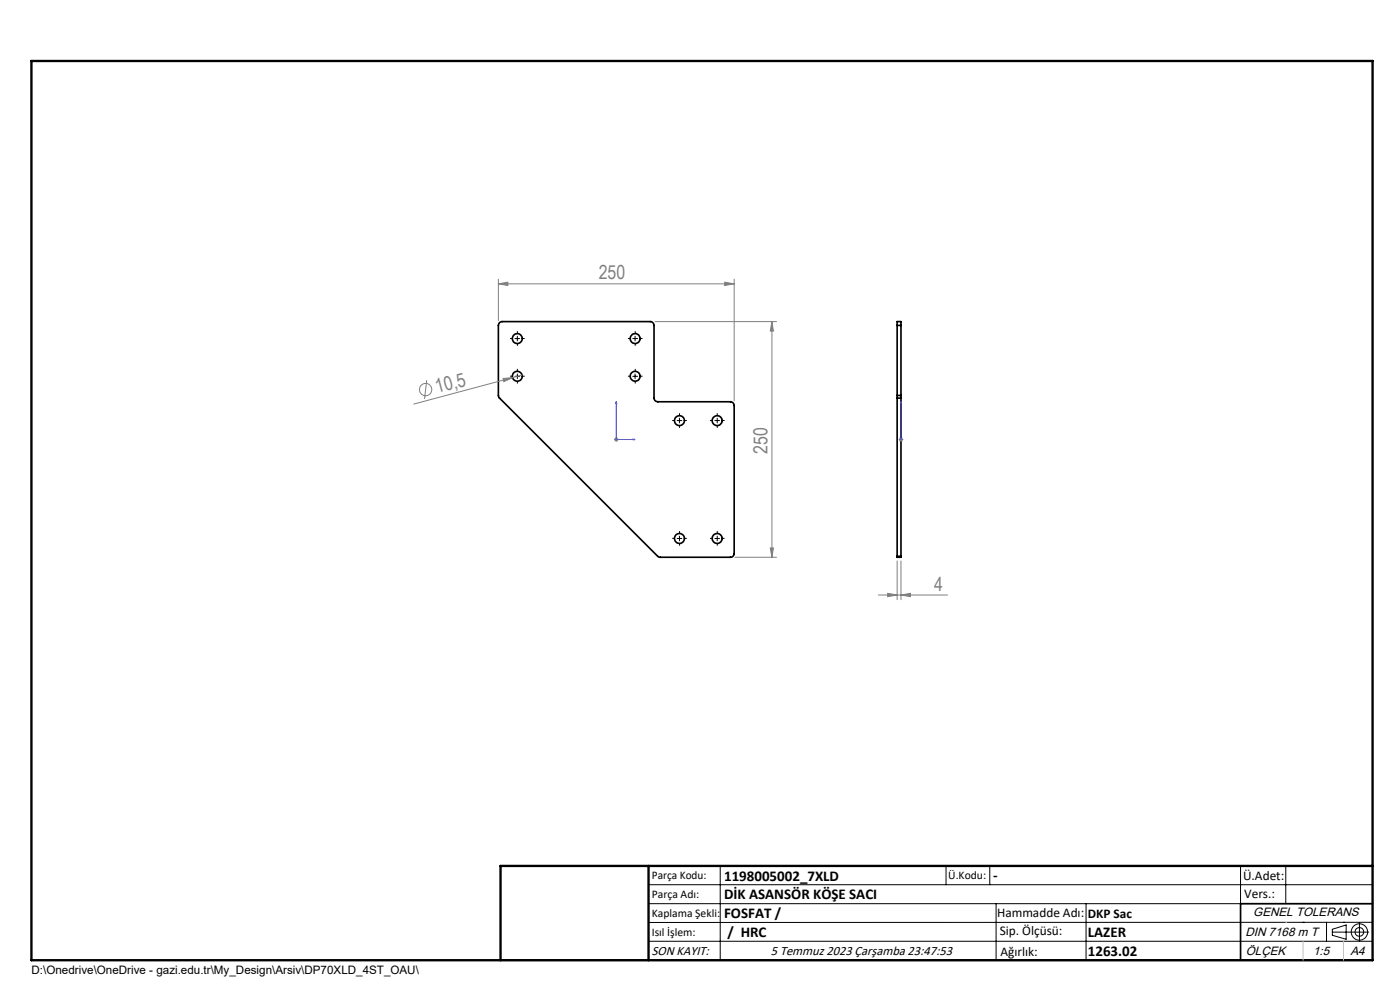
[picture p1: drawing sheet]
<svg xmlns="http://www.w3.org/2000/svg" width="297mm" height="210mm" viewBox="0 0 297 210" stroke-linecap="round" stroke-linejoin="round" font-family="sans-serif">
<g fill="none" stroke="#000" stroke-width=".35">
<path d="M106 68.5l.4-.3h31.5a.85 .85 0 0 1 .8 .8v15.4a.78 .78 0 0 0 .9 .8h15.3a.85 .85 0 0 1 .9 .8v31.4a.78 .78 0 0 1-.9 .8l-15.2-.1-33.8-33.8-.2-.4v-14.9zM190.3 69v-.8h.8v.8M190.3 69v14.9M190.3 69h.8M191.1 69v14.9M190.3 83.9v.5M190.3 83.9h.8M190.3 84.4v33.6M190.3 84.4h.8M191.1 83.9v.5M191.1 84.4v33.6M190.3 118v.2h.8v-.2"/>
<path d="M190.3 118h.8M291.2 191.7h-28v12M106.2 203.7h185"/>
<circle cx="109.7" cy="71.8" r="1.06"/>
<circle cx="109.8" cy="79.8" r="1.05"/>
<circle cx="134.7" cy="71.8" r="1.06"/>
<circle cx="134.7" cy="79.8" r="1.04"/>
<circle cx="144.2" cy="89.2" r="1.05"/>
<circle cx="152.1" cy="89.2" r="1.04"/>
<circle cx="144.1" cy="114.2" r="1.06"/>
<circle cx="152.1" cy="114.2" r="1.05"/>
</g>
<g fill="none" stroke="#808080" stroke-width=".21">
<path d="M105.7 59.2v8.8M153.7 59.9l2.1 .3-2.1 .4zM155.8 59.2v25.8M105.7 60.2l2-.3v.7zM105.7 60.2h50.1M110.8 79.5l-2.1 .6M139 68.2h25.7M163.8 68.2v50M163.8 68.2l.3 2h-.7zM90.5 80.6l-.4 4M106.7 80.3l2-.2-1.8 .9zM108.7 80.1l-20.9 5.6"/>
<path d="M130.2 93.2h1M130.4 92.9l.7 .7M130.7 92.7v1M131.1 92.9l-.7 .7M190.6 93.2h1M190.8 92.9l.7 .7M191.1 92.7v1M191.5 92.9l-.7 .7M155.9 118.2h8.8M163.4 116.2h.7l-.3 2zM190.3 119v8.2M191.1 119v8.2"/>
<path d="M186.3 126.2h14.7M188.3 125.9l2 .3-2 .4zM191.1 126.2l2-.3v.7z"/>
<circle cx="90.3" cy="82.6" r="1.31"/>
</g>
<g fill="none" stroke="#000" stroke-width=".21">
<path d="M109.3 79.8h.9M109.3 71.8h.9M109.7 71.3v1M109.7 79.3v1M134.2 79.8h1.1M134.2 71.8h1.1M134.7 71.3v1M134.7 79.3v1M143.7 89.2h.9M144.1 88.7v1M151.7 89.2h.9M152.2 88.7v1"/>
<path d="M143.7 114.2h.9M144.1 113.7v1M151.7 114.2h.9M152.2 113.7v1M137.6 187.7h153.6M137.6 191.7h153.6M137.6 199.7h153.6M152.8 183.7v20M200.7 183.7v4M210 183.7v4M211.3 191.7v12M230.4 191.7v12"/>
<path d="M263.2 183.7v20M272.8 183.7v8M276.4 195.6h.1M281.4 195.6v4.1M282.6 197.7h7.8M282.6 197.1l3-.9v3l-3-.8zM285 195.6h.1M288.4 195.8v3.8M291.2 195.6l-153.6 .1"/>
<circle cx="288.4" cy="197.7" r="1.74"/>
<circle cx="288.4" cy="197.7" r=".93"/>
</g>
<path d="M130.7 85.2l.1 .4h-.2zM130.7 85.2v8h4M134.3 93.1l.4 .1-.4 .1zM191.1 93.1v.2zM191.1 85.2v.4v-.4M191.1 93.2h.1M191.1 85.2v8" fill="none" stroke="#00f" stroke-width=".21"/>
<g fill="none" stroke="#000" stroke-width=".21" stroke-dasharray="15.2 1.3 1.3 1.3" stroke-linecap="butt">
<path d="M108.8 71.8h-.6M108.8 79.8h-.6M109.8 70.8v-.5M109.8 72.8v.6M109.8 78.8v-.5M110.8 71.8h.5M110.8 79.8h.5M133.8 79.8h-.6M133.8 71.8h-.6M134.8 78.8v-.5M134.8 70.8v-.5M134.8 72.8v.6"/>
<path d="M135.8 79.8h.5M135.8 71.8h.5M109.8 80.8v.6M134.8 80.8v.6M143.2 89.2h-.6M144.2 88.2v-.5M144.2 90.2v.6M145.2 89.2h.5M151.2 89.2h-.6M152.2 88.2v-.5M152.2 90.2v.6M153.2 89.2h.5"/>
<path d="M143.2 114.2h-.6M144.2 113.2v-.5M144.2 115.2v.6M145.2 114.2h.5M151.2 114.2h-.6M152.2 113.2v-.5M152.2 115.2v.6M153.2 114.2h.5"/>
</g>
<path d="M6.7 12.9h284.5v190.8h-284.5zM137.6 183.7v20M291.2 183.7h-185v20" fill="none" stroke="#000" stroke-width=".5"/>
<path d="M272.8 195.6h.1M276.4 199.7v4M285 199.7v4" fill="none" stroke="#c0c0c0" stroke-width=".21"/>
<g fill="#00f">
<path d="M134.3 93.1l.4 .1-.4 .1zM130.7 85.2l.1 .4h-.2z"/>
<path d="M191.1 93.1v.2zM191.1 85.2v.4z"/>
</g>
<g fill="#808080">
<path d="M106.7 80.3l2-.2-1.8 .9z"/>
<path d="M153.7 59.9l2.1 .3-2.1 .4zM105.7 60.2l2-.3v.7z"/>
<path d="M163.8 68.2l.3 2h-.7zM163.4 116.2h.7l-.3 2z"/>
<path d="M188.3 125.9l2 .3-2 .4zM191.1 126.2l2-.3v.7z"/>
</g>
<g font-size="4.1" fill="#808080">
<text x="127" y="59.3">250</text>
<text x="92.8" y="83.4" transform="rotate(-15 92.8 83.4)">10,5</text>
<text x="162.8" y="96.3" transform="rotate(-90 162.8 96.3)">250</text>
<text x="198.2" y="125.3">4</text>
</g>
<g font-size="3.2">
<text x="153.6" y="186.8">1198005002_7XLD</text>
<text x="153.6" y="190.8">DİK ASANSÖR KÖŞE SACI</text>
<text x="210.7" y="186.6">-</text>
<text x="153.6" y="194.8">FOSFAT /</text>
<text x="154.3" y="198.8">/ HRC</text>
<text x="230.8" y="198.7">LAZER</text>
<text x="230.8" y="202.8">1263.02</text>
</g>
<g font-size="2.8">
<text x="263.7" y="186.7">Ü.Adet:</text>
<text x="263.9" y="190.5">Vers.:</text>
<text x="211.5" y="194.5">Hammadde Adı:</text>
<text x="230.8" y="194.7">DKP Sac</text>
<text x="138.3" y="202.6">SON KAYIT:</text>
<text x="163.5" y="202.6">5 Temmuz 2023 Çarşamba 23:47:53</text>
<text x="212.1" y="198.4">Sip. Ölçüsü:</text>
<text x="212.2" y="202.7">Ağırlık:</text>
</g>
<g font-size="2.6">
<text x="265.9" y="194.4">GENEL TOLERANS</text>
<text x="264.2" y="198.5">DIN 7168 m T</text>
<text x="264.3" y="202.6">ÖLÇEK</text>
<text x="278.5" y="202.6">1:5</text>
<text x="286.5" y="202.6">A4</text>
</g>
<g font-size="2.5">
<text x="138.3" y="186.4">Parça Kodu:</text>
<text x="138.3" y="190.5">Parça Adı:</text>
<text x="201.2" y="186.5">Ü.Kodu:</text>
<text x="138.3" y="194.5">Kaplama Şekli:</text>
<text x="138.3" y="198.6">Isıl İşlem:</text>
<text x="6.7" y="206.7">D:\Onedrive\OneDrive - gazi.edu.tr\My_Design\Arsiv\DP70XLD_4ST_OAU\</text>
</g>
</svg>
